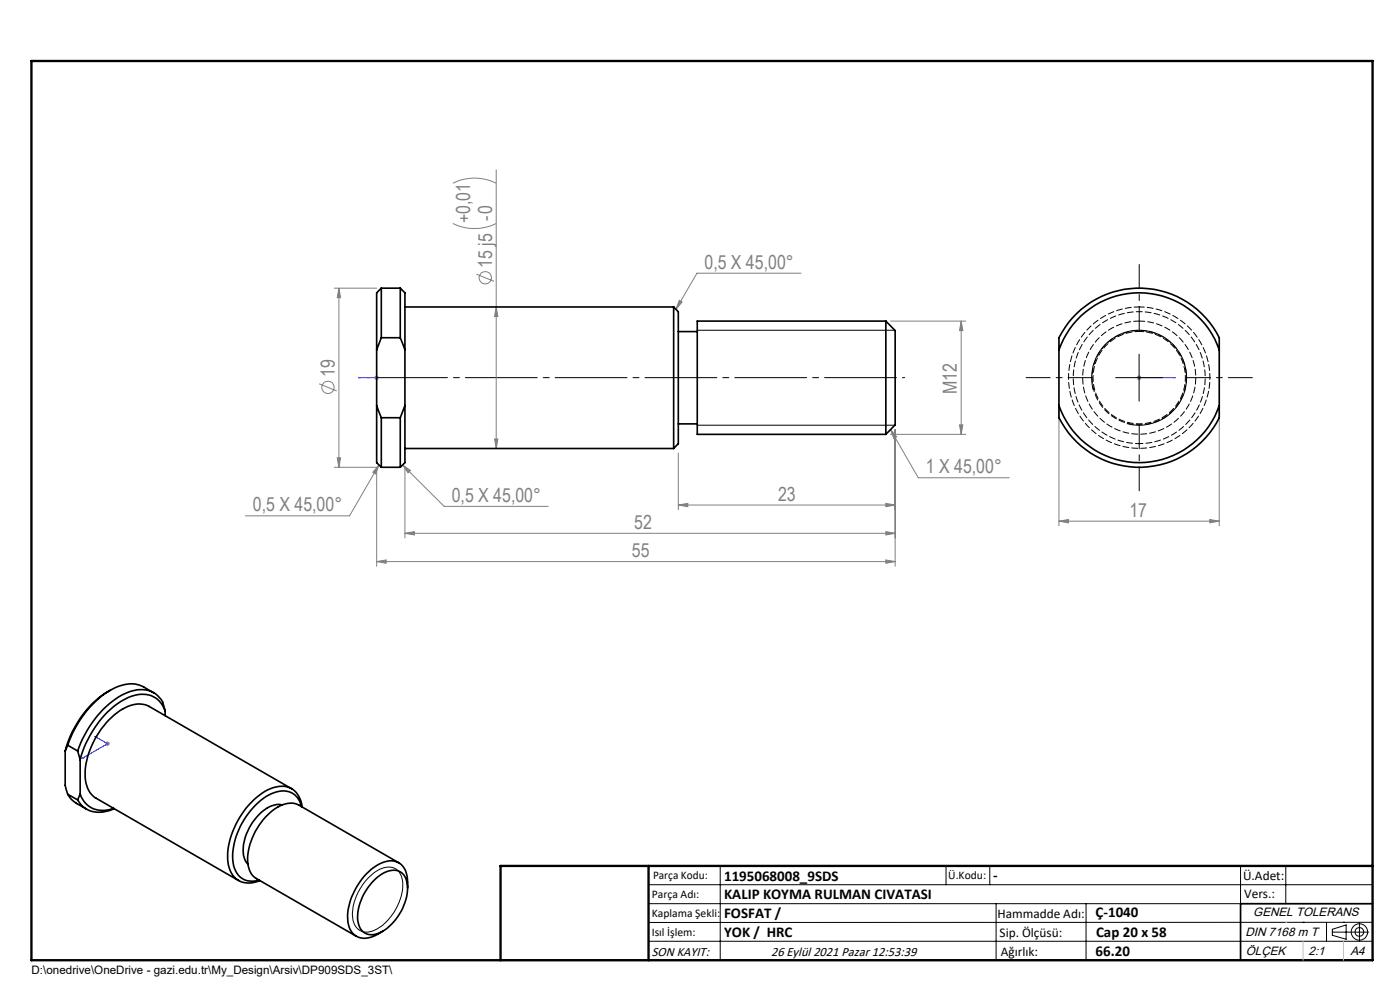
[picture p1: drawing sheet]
<svg xmlns="http://www.w3.org/2000/svg" width="297mm" height="210mm" viewBox="0 0 297 210" stroke-linecap="round" stroke-linejoin="round" font-family="sans-serif">
<g fill="none" stroke="#808080" stroke-width=".21">
<path d="M96.1 38.9a10.2 10.2 0 0 1 9.2 0M105.3 36v59.1M96.1 47.4a10.5 10.5 0 0 0 9.2 0M101.1 58.2l3.7 1.5M169.9 58h-22.1l-4.4 7.6M70.9 61.1h9M71.9 61.1l.3 2h-.7zM71.9 61.1v38M79.6 79.8l.7 .7M79.9 79.6v1M80.3 79.8l-.7 .7M105.3 65.1l.3 2h-.7z"/>
<path d="M144.1 63.7l.6 .4-1.3 1.5zM188.9 68.1h16M203.9 68.1l.4 2h-.7zM203.9 68.1v24M241.3 79.8l.7 .7M241.7 79.6v1M242 79.8l-.7 .7M67.7 81.4l3.7 1.5M70.9 99.1h9v21M71.5 97.1h.7l-.3 2zM79.4 80.1h1M80.4 98.6l-.7 1.9-.6-.3z"/>
<path d="M80.4 98.6l-6.2 10.8h-22.1M85.4 98.6l1.7 1.2-.5 .5zM85.4 98.6l8.8 8.8h22.1M85.9 99.1v15M104.9 93.1h.7l-.3 2zM143.9 96.1v12M188.9 92.1h16M188.9 91.1l1.3 1.6-.6 .3zM188.9 91.1l5.9 10.2h19.3M189.9 91.1v29M203.6 90.1h.7l-.4 2zM224.6 87.1v24.4"/>
<path d="M241.2 80.1h.9M258.7 87.1v24.4M79.9 119.1l2-.3v.7zM79.9 119.1h110M85.9 113.1l2-.3v.7zM85.9 113.1h104M143.9 107.1l2-.3v.7zM143.9 107.1h46M187.9 106.8l2 .3-2 .4zM187.9 112.8l2 .3-2 .4zM187.9 118.8l2 .3-2 .4zM224.6 110.6l2.1-.4v.7z"/>
<path d="M224.6 110.6h34.1M256.6 110.2l2.1 .4-2.1 .3zM22.3 157.8h1M22.5 157.4l.7 .7M22.8 157.3v.9M23.2 157.4l-.7 .7"/>
<circle cx="102.9" cy="58.9" r="1.3"/>
<circle cx="69.6" cy="82.1" r="1.3"/>
</g>
<g fill="none" stroke="#000" stroke-width=".21">
<path d="M147.9 70.1h41.9M241.7 75.1v10M147.9 90.2h41.9M231.9 82.7a10.1 10.1 0 0 1 8.9-12.6 10.1 10.1 0 0 1 10.9 10.9 10.1 10.1 0 0 1-12.7 8.8M236.7 80.1h10M78 186.4a5.8 5.8 0 0 1 5.2-2.4 3.5 3.5 0 0 1 2.2 3.9 11.3 11.3 0 0 1-6.4 9.6 3 3 0 0 1-4.2-3.1 11.5 11.5 0 0 1 3.2-8zM137.6 187.7h153.6M137.6 191.7h153.6M137.6 199.7h153.6M152.8 183.7v20M200.7 183.7v4M210 183.7v4"/>
<path d="M211.3 191.7v12M230.4 191.7v12M263.2 183.7v20M272.8 183.7v8M276.4 195.6h.1M281.4 195.6v4.1M282.6 197.7h7.8M282.6 197.1l3-.9v3l-3-.8zM285 195.6h.1M288.4 195.8v3.8M291.2 195.6l-153.6 .1"/>
<circle cx="288.4" cy="197.7" r="1.74"/>
<circle cx="288.4" cy="197.7" r=".93"/>
</g>
<path d="M76.1 80.1h3.8M76.1 80.1h.3h-.3M79.8 80.1h.2zM79.9 80.1h.1M241.6 80.1h.2zM241.7 80.1h.1M241.7 80.1h7.6M249.3 80.1h-.3h.3M20.1 156.2l2.7 1.6-5.4 3.1M20.1 156.2l.4 .1-.2 .1zM17.4 160.9l.3-.1z" fill="none" stroke="#00f" stroke-width=".21"/>
<path d="M191.9 80.1h-114" fill="none" stroke="#000" stroke-width=".21" stroke-dasharray="15.2 1.3 1.3 1.3" stroke-dashoffset="-1.8"/>
<path d="M291.2 191.7h-28v12M106.2 203.7h185" fill="none" stroke="#000" stroke-width=".35"/>
<path d="M6.7 12.9h284.5v190.8h-284.5zM137.6 183.7v20M291.2 183.7h-185v20" fill="none" stroke="#000" stroke-width=".5"/>
<path d="M272.8 195.6h.1M276.4 199.7v4M285 199.7v4" fill="none" stroke="#c0c0c0" stroke-width=".21"/>
<path d="M241.7 70.1v-14M231.7 80.1h-14M241.7 90.1v14M251.7 80.1h14" fill="none" stroke="#000" stroke-width=".21" stroke-dasharray="15.2 1.3 1.3 1.3" stroke-dashoffset="10.1"/>
<g fill="#00f">
<path d="M76.1 80.1h.3zM79.8 80.1h.2z"/>
<path d="M241.6 80.1h.2zM249 80.1h.3z"/>
<path d="M20.1 156.2l.4 .1-.2 .1zM17.4 160.9l.3-.1z"/>
</g>
<g fill="#808080">
<path d="M187.9 106.8l2 .3-2 .4zM143.9 107.1l2-.3v.7zM187.9 112.8l2 .3-2 .4zM85.9 113.1l2-.3v.7zM187.9 118.8l2 .3-2 .4zM79.9 119.1l2-.3v.7z"/>
<path d="M188.9 91.1l1.3 1.6-.6 .3zM144.1 63.7l.6 .4-1.3 1.5zM80.4 98.6l-.7 1.9-.6-.3zM85.4 98.6l1.7 1.2-.5 .5z"/>
<path d="M104.9 93.1h.7l-.3 2zM105.3 65.1l.3 2h-.7zM203.6 90.1h.7l-.4 2zM203.9 68.1l.4 2h-.7zM71.5 97.1h.7l-.3 2zM71.9 61.1l.3 2h-.7z"/>
<path d="M224.6 110.6l2.1-.4v.7zM256.6 110.2l2.1 .4-2.1 .3z"/>
</g>
<g fill="none" stroke="#000" stroke-width=".35">
<path d="M79.9 74.2v11.8M80.9 61.1v10.5M80.9 61.1l-1 1v12.1M80.9 61.1h4M80.9 71.6h4M80.9 71.6l-1 2.6M84.9 61.1v10.5M84.9 61.1l1 1v12.1M84.9 71.6l1 2.6M85.9 65.1h57M85.9 74.2v11.8M142.9 65.1v30"/>
<path d="M142.9 65.1l1 1v28l-1 1M143.9 70.3h4M187.9 68.1h-40v24h40M187.9 68.1v24M187.9 68.1l2 2v20l-2 2M224.6 74.2v14.4a19 19 0 0 0 17.1 10.5 19 19 0 0 0 17-10.5v-2.6M224.6 74.2v-2.6a19 19 0 0 1 17.1-10.5 19 19 0 0 1 17 10.5v14.4M224.6 74.2a18 18 0 0 1 17.1-12.1 18 18 0 0 1 17 12.1M79.9 86l1 2.6M79.9 86v12.1l1 1M80.9 88.6v10.5M80.9 99.1h4"/>
<path d="M80.9 88.6h4M84.9 88.6v10.5M85.9 86v12.1l-1 1M85.9 95.1h57M85.9 86l-1 2.6M143.9 89.9h4M224.6 86a18 18 0 0 0 17.1 12.1 18 18 0 0 0 17-12.1M13.8 159.3v7.3l.6 1.9M14.4 158.1l2.1 1.2M14.4 158.1l-.6 1.2M16.5 159.3l.5 1.9M23.4 146.4a20.9 20.9 0 0 0-9.6 12.9"/>
<path d="M32.6 147l-2.1-1.3a6.7 6.7 0 0 0-6.8 .6 21.3 21.3 0 0 0-9.3 11.8M35 150.8a5.2 5.2 0 0 0-7-3.1 18 18 0 0 0-9.4 9.3l-.8 1.6-.8 2.6M35 150.8a5.2 5.2 0 0 0-2.5-3.9 7 7 0 0 0-6.7 .6 21.6 21.6 0 0 0-9.3 11.8M35 150.8v1M14.4 168.5l.6 .9a10.6 10.6 0 0 0 3.3 2.2M14.4 168.5l2.1 1.2M16.5 169.7a5.3 5.3 0 0 0 6.6 2.3l1.1-.5M17 168.4a5.1 5.1 0 0 0 7.1 3.1M17 161.2v7.2M17 168.4l-.5 1.3M59.9 170.7a5.8 5.8 0 0 0-5.4 2.6 10.2 10.2 0 0 0-2.7 8.6l.3 .8 .5 .6M61.9 167.3l-30.3-17.4a5.5 5.5 0 0 0-5.6 .5 17.4 17.4 0 0 0-7.9 14.4 5.3 5.3 0 0 0 2.3 4.5l30.2 17.5"/>
<path d="M64 171.1a4 4 0 0 0-5.8-3 14.4 14.4 0 0 0-7.5 7.9 11.2 11.2 0 0 0-.7 8.7 3.9 3.9 0 0 0 5 2M64.1 171.2a4.4 4.4 0 0 0-6.1-4.1 15.6 15.6 0 0 0-8.3 8.6 11.2 11.2 0 0 0-.6 9.5 4.2 4.2 0 0 0 5.4 1.8l.6-.2M79.5 186.6a5.4 5.4 0 0 1 5-1.9 3.8 3.8 0 0 1 1.9 4.4 11.3 11.3 0 0 1-6.2 8.9 3 3 0 0 1-4.3-2.8 11.6 11.6 0 0 1 3.6-8.6zM84.6 183l-21.2-12.2a4.8 4.8 0 0 0-5.1 .7 13.9 13.9 0 0 0-5.7 11.5 4.1 4.1 0 0 0 1.8 3.4l21.2 12.2M86.5 188.4a6 6 0 0 0-1.5-5.1 4.1 4.1 0 0 0-4.6 0 13.8 13.8 0 0 0-6.6 12.2 3.6 3.6 0 0 0 5.3 3.2l2.1-1.2"/>
</g>
<path d="M241.7 65.1a15 15 0 0 1 13.2 22.2 15 15 0 0 1-25.8 .9 15 15 0 0 1 11.5-23.1h1.1" fill="none" stroke="#000" stroke-width=".21" stroke-dasharray="1.3 .6" stroke-dashoffset=".2"/>
<path d="M241.7 94.1a14 14 0 0 1-12.3-20.7 14 14 0 0 1 24-.9 14 14 0 0 1-10.6 21.6h-1.1" fill="none" stroke="#000" stroke-width=".21" stroke-dasharray="1.3 .6" stroke-dashoffset=".5"/>
<path d="M241.7 70.3a9.8 9.8 0 0 1 8.6 14.4 9.8 9.8 0 0 1-16.8 .8 9.8 9.8 0 0 1 7.3-15.2h.9" fill="none" stroke="#000" stroke-width=".21" stroke-dasharray="1.3 .6" stroke-dashoffset=".3"/>
<path d="M241.7 68.1a12 12 0 0 1 10.5 17.7 12 12 0 0 1-20.6 .9 12 12 0 0 1 9.1-18.6h1" fill="none" stroke="#000" stroke-width=".21" stroke-dasharray="1.3 .6" stroke-dashoffset=".1"/>
<path d="M241.7 90.1a10 10 0 0 1-8.8-14.7 10 10 0 0 1 17.1-.8 10 10 0 0 1-7.4 15.5h-.9" fill="none" stroke="#000" stroke-width=".21" stroke-dasharray="1.3 .6" stroke-dashoffset=".7"/>
<g font-size="4.1" fill="#808080">
<text x="99.8" y="47.4" transform="rotate(-90 99.8 47.4)">+0,01</text>
<text x="104.4" y="56.8" transform="rotate(-90 104.4 56.8)">15 j5 -0</text>
<text x="149.5" y="57">0,5 X 45,00°</text>
<text x="71" y="80" transform="rotate(-90 71 80)">19</text>
<text x="203" y="83.6" transform="rotate(-90 203 83.6)">M12</text>
<text x="196.4" y="100.4">1 X 45,00°</text>
<text x="95.8" y="106.5">0,5 X 45,00°</text>
<text x="165" y="106.2">23</text>
<text x="53.7" y="108.5">0,5 X 45,00°</text>
<text x="134.6" y="112.2">52</text>
<text x="239.6" y="109.6">17</text>
<text x="134.1" y="118.2">55</text>
</g>
<g font-size="3.2">
<text x="153.6" y="186.8">1195068008_9SDS</text>
<text x="153.6" y="190.8">KALIP KOYMA RULMAN CIVATASI</text>
<text x="210.7" y="186.6">-</text>
<text x="153.6" y="194.8">FOSFAT /</text>
<text x="232.4" y="194.5">Ç-1040</text>
<text x="153.6" y="198.8">YOK / HRC</text>
<text x="232.4" y="202.8">66.20</text>
<text x="232.5" y="198.8">Cap 20 x 58</text>
</g>
<g font-size="2.8">
<text x="263.7" y="186.7">Ü.Adet:</text>
<text x="263.9" y="190.5">Vers.:</text>
<text x="211.6" y="194.8">Hammadde Adı:</text>
<text x="138.3" y="202.8">SON KAYIT:</text>
<text x="163.6" y="202.8">26 Eylül 2021 Pazar 12:53:39</text>
<text x="212.1" y="198.7">Sip. Ölçüsü:</text>
<text x="212.3" y="202.7">Ağırlık:</text>
</g>
<g font-size="2.6">
<text x="265.9" y="194.4">GENEL TOLERANS</text>
<text x="264.2" y="198.5">DIN 7168 m T</text>
<text x="264.3" y="202.6">ÖLÇEK</text>
<text x="277.6" y="202.6">2:1</text>
<text x="286.5" y="202.6">A4</text>
</g>
<g font-size="2.5">
<text x="138.3" y="190.5">Parça Adı:</text>
<text x="138.5" y="186.5">Parça Kodu:</text>
<text x="201.2" y="186.5">Ü.Kodu:</text>
<text x="138.3" y="194.5">Kaplama Şekli:</text>
<text x="138.3" y="198.6">Isıl İşlem:</text>
<text x="6.7" y="206.7">D:\onedrive\OneDrive - gazi.edu.tr\My_Design\Arsiv\DP909SDS_3ST\</text>
</g>
</svg>
